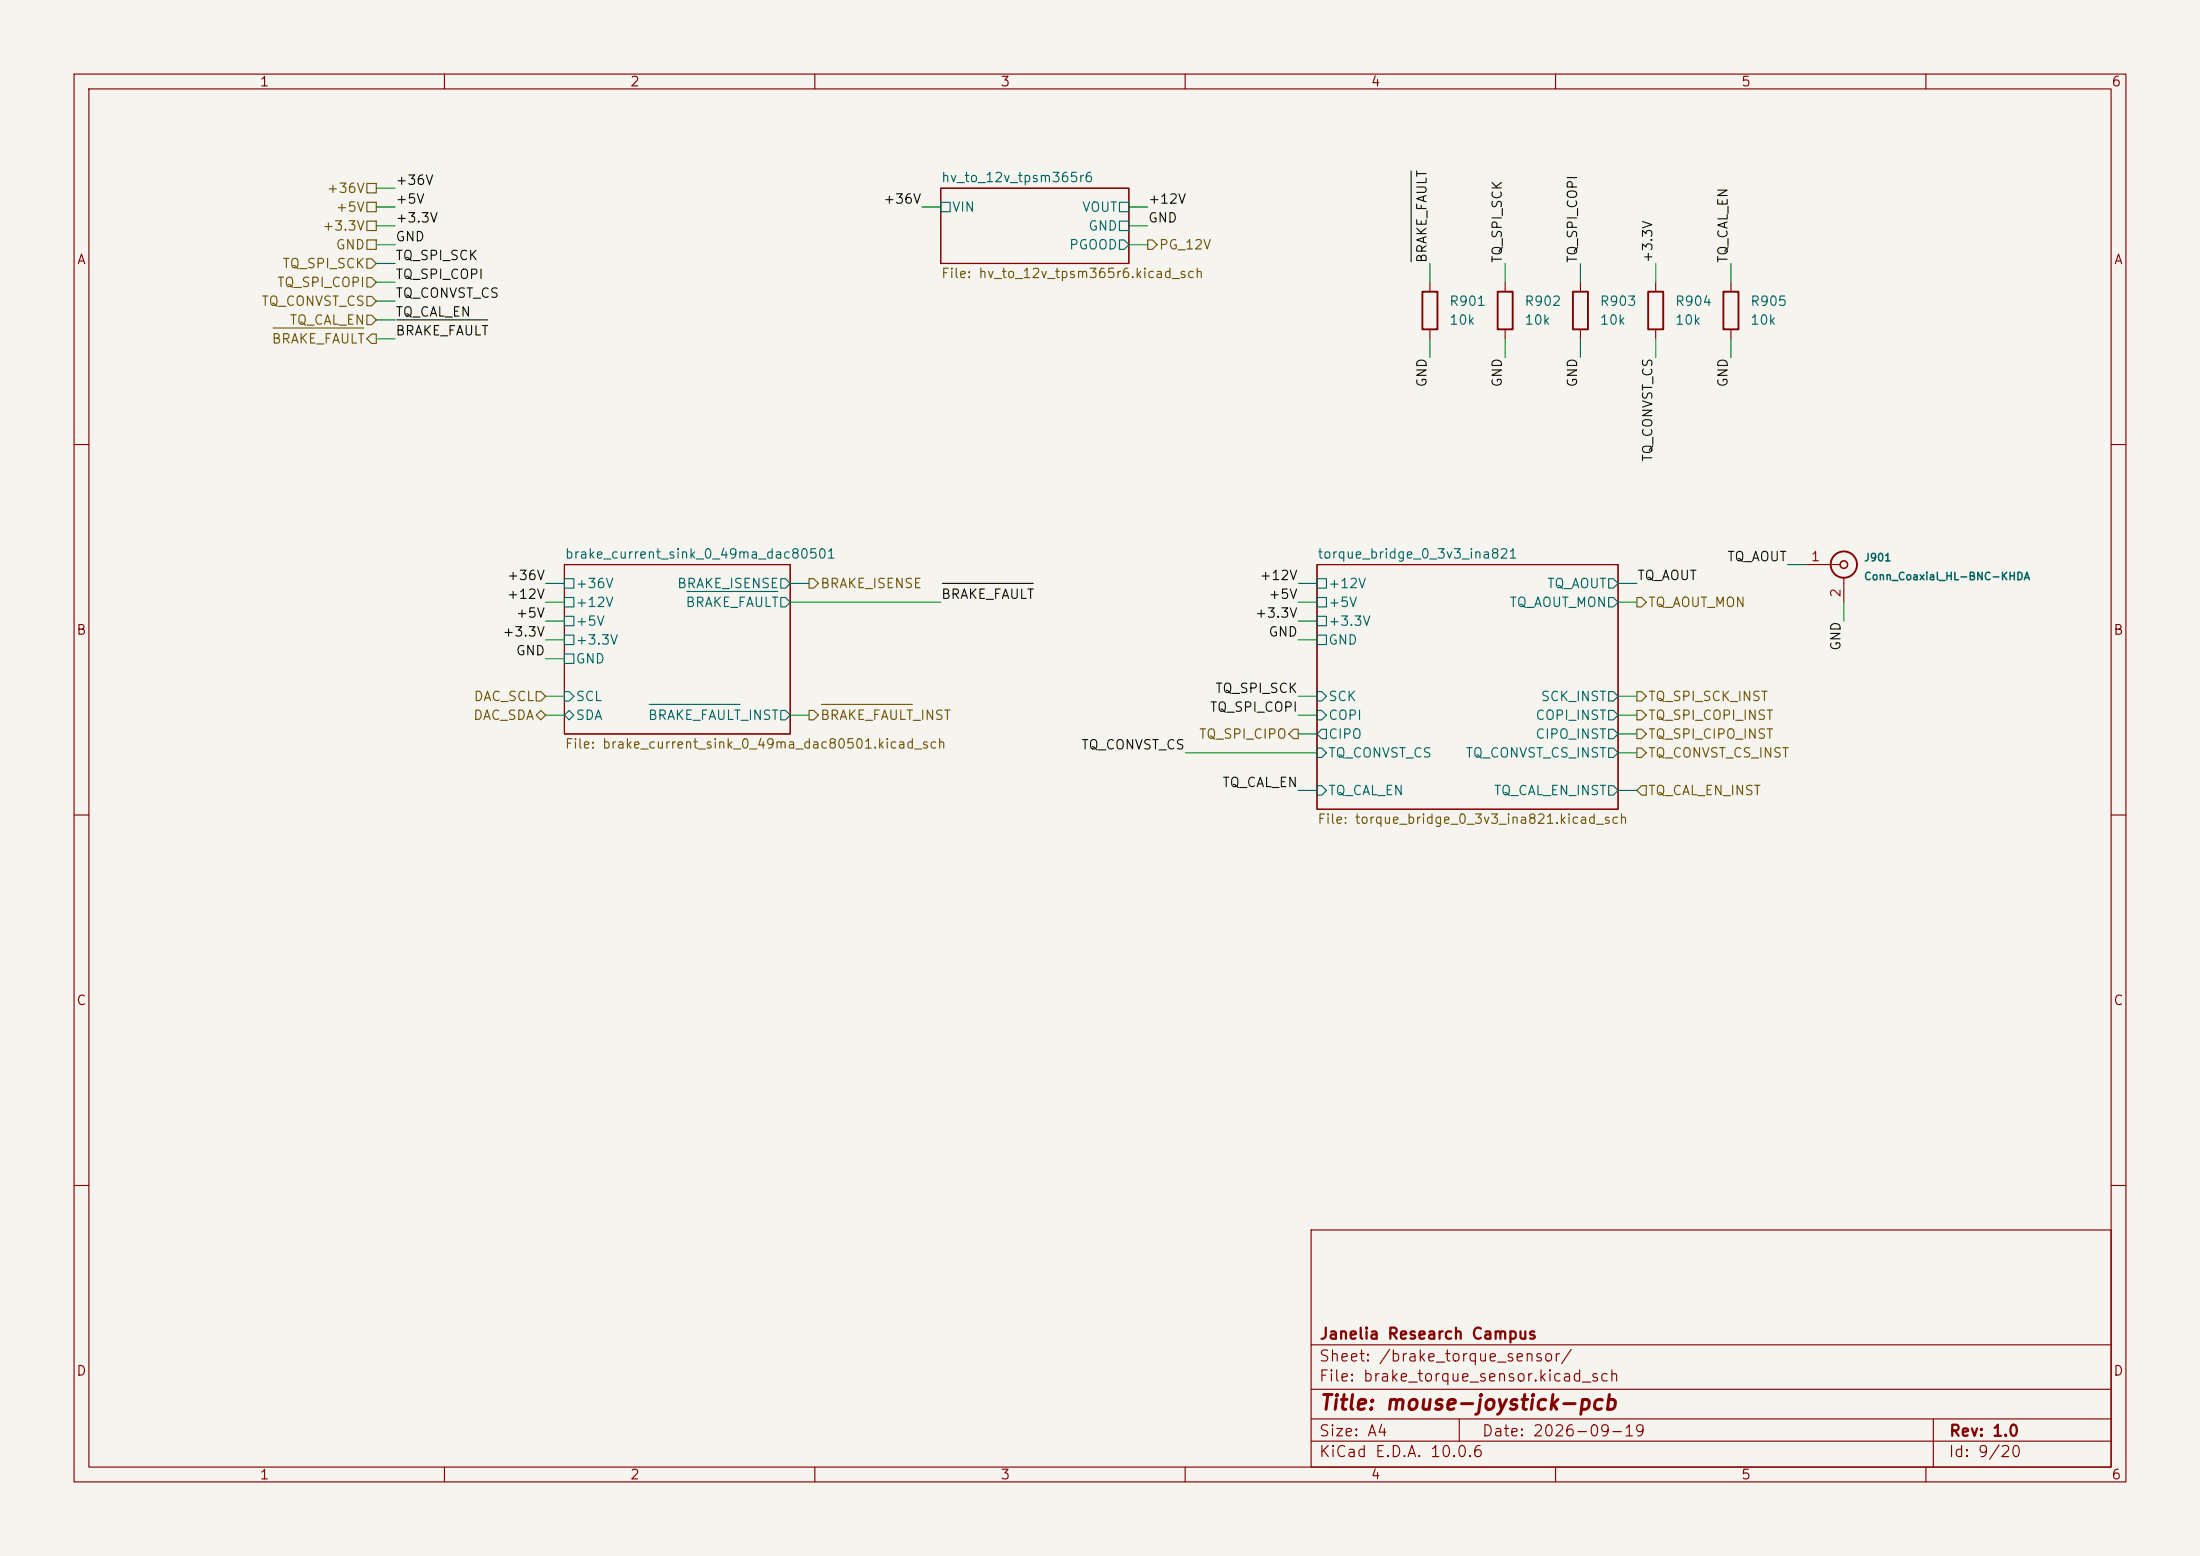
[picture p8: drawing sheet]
<svg xmlns="http://www.w3.org/2000/svg" width="297mm" height="210mm" viewBox="0 0 297 210" stroke-linecap="round" stroke-linejoin="round" font-family="sans-serif">
<path d="M0 0h297v210h-297z" fill="#f5f4ef" stroke="#f5f4ef" stroke-width=".14"/>
<g fill="none" stroke="#840000" stroke-width=".15">
<path d="M10 10h277v190h-277zM12 12h273v186h-273zM60 10v2M110 10v2M160 10v2M210 10v2M260 10v2M127 25.4h25.4v10.2h-25.4zM193 38.1v1.3M203.2 38.1v1.3M213.4 38.1v1.3M223.5 38.1v1.3"/>
<path d="M233.7 38.1v1.3M193 44.5v1.2M203.2 44.5v1.2M213.4 44.5v1.2M223.5 44.5v1.2M233.7 44.5v1.2M10 60h2M76.2 76.2h30.5v22.9h-30.5zM177.8 76.2h40.6v33h-40.6zM243.8 76.2h4.6M248.9 78v3.3M285 60h2"/>
<path d="M10 110h2M285 110h2M10 160h2M177 166h108v32h-108zM285 160h2M60 198v2M110 198v2M160 198v2M177 194.5h108M177 191.5h108M177 187.5h108M177 181.5h108"/>
<path d="M197 191.5v3M210 198v2M260 198v2M261 191.5v6.5"/>
</g>
<g fill="none" stroke="#006464" stroke-width=".15">
<path d="M127 27.3h1.3v1.3h-1.3zM151.1 27.3h1.3v1.3h-1.3zM151.1 29.8h1.3v1.3h-1.3zM151.1 32.4h.7l.6 .6-.6 .7h-.7zM76.2 78.1h1.3v1.3h-1.3zM92.7 79.8h12.3M105.4 78.1h.6l.7 .6-.7 .7h-.6zM177.8 78.1h1.3v1.3h-1.3zM217.2 78.1h.6l.6 .6-.6 .7h-.6zM76.2 85.7h1.3v1.3h-1.3zM76.2 83.2h1.3v1.3h-1.3zM76.2 80.6h1.3v1.3h-1.3z"/>
<path d="M76.2 88.3h1.3v1.2h-1.3zM76.2 93.3h.6l.7 .7-.7 .6h-.6zM76.2 96.5l.6-.6 .7 .6-.7 .7zM87.6 95.1h12.3M105.4 80.6h.6l.7 .7-.7 .6h-.6zM105.4 95.9h.6l.7 .6-.7 .7h-.6zM177.8 83.2h1.3v1.3h-1.3zM177.8 80.6h1.3v1.3h-1.3zM177.8 99.1l.6-.7h.7v1.3h-.7zM177.8 95.9h.6l.7 .6-.7 .7h-.6zM177.8 85.7h1.3v1.3h-1.3zM177.8 93.3h.6l.7 .7-.7 .6h-.6z"/>
<path d="M217.2 98.4h.6l.6 .7-.6 .6h-.6zM217.2 95.9h.6l.6 .6-.6 .7h-.6zM217.2 93.3h.6l.6 .7-.6 .6h-.6zM217.2 80.6h.6l.6 .7-.6 .6h-.6zM177.8 106h.6l.7 .7-.7 .6h-.6zM177.8 101h.6l.7 .6-.7 .6h-.6zM217.2 106h.6l.6 .7-.6 .6h-.6zM217.2 101h.6l.6 .6-.6 .6h-.6z"/>
</g>
<circle cx="248.9" cy="76.2" r=".51" fill="none" stroke="#840000" stroke-width=".2"/>
<g fill="none" stroke="#840000" stroke-width=".25">
<path d="M192 39.4h2.1v5.1h-2.1zM202.2 39.4h2v5.1h-2zM212.3 39.4h2.1v5.1h-2.1zM222.5 39.4h2v5.1h-2zM232.7 39.4h2v5.1h-2z"/>
<circle cx="248.9" cy="76.2" r="1.78"/>
</g>
<g fill="none" stroke="#725600" stroke-width=".15">
<path d="M49.5 34.9h.7l.6 .7-.6 .6h-.7zM49.5 29.8h1.3v1.3h-1.3zM49.5 24.8h1.3v1.2h-1.3zM49.5 32.4h1.3v1.3h-1.3zM49.5 27.3h1.3v1.3h-1.3zM49.5 37.5h.7l.6 .6-.6 .6h-.7zM154.9 32.4h.7l.6 .6-.6 .7h-.7zM36.8 44.3h12.3M49.5 40h.7l.6 .6-.6 .7h-.7zM49.5 42.5h.7l.6 .7-.6 .6h-.7zM50.2 45.1h.6v1.3h-.6l-.7-.7zM109.2 78.1h.7l.6 .6-.6 .7h-.7z"/>
<path d="M72.4 96.5l.6-.6 .7 .6-.7 .7zM72.4 93.3h.6l.7 .7-.7 .6h-.6zM109.2 95.9h.7l.6 .6-.6 .7h-.7zM110.9 95.1h12.3M174.6 98.4h.7v1.3h-.7l-.6-.6zM221 98.4h.6l.6 .7-.6 .6h-.6zM221 93.3h.6l.6 .7-.6 .6h-.6zM221 95.9h.6l.6 .6-.6 .7h-.6zM221 80.6h.6l.6 .7-.6 .6h-.6zM221 101h.6l.6 .6-.6 .6h-.6zM221.6 106h.6v1.3h-.6l-.6-.6z"/>
</g>
<path d="M190.5 23.1v12.2M53.6 43.2h12.2M127.2 78.7h12.3" fill="none" stroke="#0f0f0f" stroke-width=".15"/>
<g fill="none" stroke="#009600" stroke-width=".15">
<path d="M50.8 38.1h2.5M50.8 27.9h2.5M50.8 33h2.5M50.8 30.5h2.5M50.8 25.4h2.5M50.8 35.6h2.5M124.5 27.9h2.5M152.4 27.9h2.5M152.4 33h2.5M152.4 30.5h2.5M193 35.6v2.5M203.2 35.6v2.5"/>
<path d="M213.4 35.6v2.5M223.5 35.6v2.5M233.7 35.6v2.5M50.8 43.2h2.5M50.8 45.7h2.5M50.8 40.6h2.5M193 45.7v2.6M203.2 45.7v2.6M213.4 45.7v2.6M223.5 45.7v2.6M233.7 45.7v2.6M73.7 78.7h2.5"/>
<path d="M106.7 78.7h2.5M175.3 78.7h2.5M218.4 78.7h2.6M241.3 76.2h2.5M73.7 81.3h2.5M73.7 96.5h2.5M73.7 83.8h2.5M73.7 86.4h2.5M73.7 94h2.5M73.7 88.9h2.5M106.7 81.3h20.3M106.7 96.5h2.5"/>
<path d="M175.3 81.3h2.5M175.3 96.5h2.5M175.3 99.1h2.5M175.3 83.8h2.5M175.3 86.4h2.5M175.3 94h2.5M218.4 81.3h2.6M218.4 96.5h2.6M218.4 99.1h2.6M218.4 94h2.6M248.9 81.3v2.5M160 101.6h17.8"/>
<path d="M175.3 106.7h2.5M218.4 101.6h2.6M218.4 106.7h2.6"/>
</g>
<text font-size="2" fill="#840000" x="178" y="190.8">Title: mouse-joystick-pcb</text>
<g font-size="1.5" fill="#840000">
<text x="178" y="184.1">Sheet: /brake_torque_sensor/</text>
<text x="178" y="181.1">Janelia Research Campus</text>
<text x="178" y="186.8">File: brake_torque_sensor.kicad_sch</text>
<text x="178" y="197">KiCad E.D.A. 10.0.6</text>
<text x="178" y="194.2">Size: A4</text>
<text x="200" y="194.2">Date: 2026-09-19</text>
<text x="263" y="197">Id: 9/20</text>
<text x="263" y="194.2">Rev: 1.0</text>
</g>
<g font-size="1.3" fill="#840000">
<text x="35" y="12">1</text>
<text x="85" y="12">2</text>
<text x="135" y="12">3</text>
<text x="185" y="12">4</text>
<text x="235" y="12">5</text>
<text x="285" y="12">6</text>
<text x="10.3" y="36">A</text>
<text x="285.3" y="36">A</text>
<text x="10.2" y="86">B</text>
<text x="285.2" y="86">B</text>
<text x="10.2" y="136">C</text>
<text x="285.2" y="136">C</text>
<text x="10.2" y="186">D</text>
<text x="285.2" y="186">D</text>
<text x="35" y="200">1</text>
<text x="85" y="200">2</text>
<text x="135" y="200">3</text>
<text x="185" y="200">4</text>
<text x="235" y="200">5</text>
<text x="285" y="200">6</text>
</g>
<g font-size="1.3" fill="#725600">
<text x="44" y="26.4">+36V</text>
<text x="45.2" y="28.9">+5V</text>
<text x="43.4" y="31.4">+3.3V</text>
<text x="45.2" y="34">GND</text>
<text x="156.4" y="34">PG_12V</text>
<text x="35.2" y="41.6">TQ_CONVST_CS</text>
<text x="37.3" y="39.1">TQ_SPI_COPI</text>
<text x="38" y="36.5">TQ_SPI_SCK</text>
<text x="127" y="37.9">File: hv_to_12v_tpsm365r6.kicad_sch</text>
<text x="36.6" y="46.7">BRAKE_FAULT</text>
<text x="39" y="44.1">TQ_CAL_EN</text>
<text x="110.7" y="79.7">BRAKE_ISENSE</text>
<text x="222.4" y="82.2">TQ_AOUT_MON</text>
<text x="63.9" y="94.9">DAC_SCL</text>
<text x="222.4" y="94.9">TQ_SPI_SCK_INST</text>
<text x="63.8" y="97.5">DAC_SDA</text>
<text x="76.2" y="101.4">File: brake_current_sink_0_49ma_dac80501.kicad_sch</text>
<text x="110.7" y="97.5">BRAKE_FAULT_INST</text>
<text x="161.8" y="100">TQ_SPI_CIPO</text>
<text x="222.4" y="100">TQ_SPI_CIPO_INST</text>
<text x="222.4" y="97.5">TQ_SPI_COPI_INST</text>
<text x="222.4" y="107.6">TQ_CAL_EN_INST</text>
<text x="222.4" y="102.6">TQ_CONVST_CS_INST</text>
<text x="177.8" y="111.5">File: torque_bridge_0_3v3_ina821.kicad_sch</text>
</g>
<g font-size="1.3" fill="#0f0f0f">
<text x="53.3" y="27.8">+5V</text>
<text x="53.3" y="25.3">+36V</text>
<text x="119.2" y="27.8">+36V</text>
<text x="154.9" y="27.8">+12V</text>
<text x="53.3" y="32.9">GND</text>
<text x="53.3" y="35.4">TQ_SPI_SCK</text>
<text x="53.3" y="30.4">+3.3V</text>
<text x="154.9" y="30.4">GND</text>
<text x="192.9" y="35.6" transform="rotate(-90 192.9 35.6)">BRAKE_FAULT</text>
<text x="203.1" y="35.6" transform="rotate(-90 203.1 35.6)">TQ_SPI_SCK</text>
<text x="213.2" y="35.6" transform="rotate(-90 213.2 35.6)">TQ_SPI_COPI</text>
<text x="223.4" y="35.6" transform="rotate(-90 223.4 35.6)">+3.3V</text>
<text x="233.6" y="35.6" transform="rotate(-90 233.6 35.6)">TQ_CAL_EN</text>
<text x="53.3" y="40.5">TQ_CONVST_CS</text>
<text x="53.3" y="38">TQ_SPI_COPI</text>
<text x="53.3" y="43.1">TQ_CAL_EN</text>
<text x="53.3" y="45.6">BRAKE_FAULT</text>
<text x="192.9" y="52.4" transform="rotate(-90 192.9 52.4)">GND</text>
<text x="203.1" y="52.4" transform="rotate(-90 203.1 52.4)">GND</text>
<text x="213.2" y="52.4" transform="rotate(-90 213.2 52.4)">GND</text>
<text x="233.6" y="52.4" transform="rotate(-90 233.6 52.4)">GND</text>
<text x="223.4" y="62.4" transform="rotate(-90 223.4 62.4)">TQ_CONVST_CS</text>
<text x="233.1" y="76.1">TQ_AOUT</text>
<text x="68.4" y="78.6">+36V</text>
<text x="68.4" y="81.2">+12V</text>
<text x="69.6" y="83.7">+5V</text>
<text x="127" y="81.2">BRAKE_FAULT</text>
<text x="169.3" y="83.7">+3.3V</text>
<text x="170" y="78.6">+12V</text>
<text x="171.2" y="81.2">+5V</text>
<text x="221" y="78.6">TQ_AOUT</text>
<text x="67.7" y="86.2">+3.3V</text>
<text x="69.6" y="88.8">GND</text>
<text x="171.2" y="86.2">GND</text>
<text x="248.8" y="87.9" transform="rotate(-90 248.8 87.9)">GND</text>
<text x="164" y="93.9">TQ_SPI_SCK</text>
<text x="145.9" y="101.5">TQ_CONVST_CS</text>
<text x="163.2" y="96.4">TQ_SPI_COPI</text>
<text x="164.9" y="106.6">TQ_CAL_EN</text>
</g>
<g font-size="1.3" fill="#006464">
<text x="127" y="24.9">hv_to_12v_tpsm365r6</text>
<text x="128.4" y="28.9">VIN</text>
<text x="146" y="28.9">VOUT</text>
<text x="144.2" y="34">PGOOD</text>
<text x="146.8" y="31.4">GND</text>
<text x="195.6" y="41.6">R901</text>
<text x="205.7" y="41.6">R902</text>
<text x="215.9" y="41.6">R903</text>
<text x="226" y="41.6">R904</text>
<text x="236.2" y="41.6">R905</text>
<text x="195.6" y="44.1">10k</text>
<text x="205.7" y="44.1">10k</text>
<text x="215.9" y="44.1">10k</text>
<text x="226" y="44.1">10k</text>
<text x="236.2" y="44.1">10k</text>
<text x="76.2" y="75.7">brake_current_sink_0_49ma_dac80501</text>
<text x="177.8" y="75.7">torque_bridge_0_3v3_ina821</text>
<text x="77.6" y="82.2">+12V</text>
<text x="77.6" y="79.7">+36V</text>
<text x="91.3" y="79.7">BRAKE_ISENSE</text>
<text x="92.5" y="82.2">BRAKE_FAULT</text>
<text x="179.2" y="82.2">+5V</text>
<text x="179.2" y="79.7">+12V</text>
<text x="203.7" y="82.2">TQ_AOUT_MON</text>
<text x="208.8" y="79.7">TQ_AOUT</text>
<text x="77.6" y="87.3">+3.3V</text>
<text x="77.6" y="84.8">+5V</text>
<text x="77.6" y="89.9">GND</text>
<text x="179.2" y="84.8">+3.3V</text>
<text x="179.2" y="87.3">GND</text>
<text x="77.6" y="94.9">SCL</text>
<text x="179.2" y="94.9">SCK</text>
<text x="207.9" y="94.9">SCK_INST</text>
<text x="77.6" y="97.5">SDA</text>
<text x="87.4" y="97.5">BRAKE_FAULT_INST</text>
<text x="179.2" y="100">CIPO</text>
<text x="179.2" y="97.5">COPI</text>
<text x="207.2" y="100">CIPO_INST</text>
<text x="207.2" y="97.5">COPI_INST</text>
<text x="179.2" y="107.6">TQ_CAL_EN</text>
<text x="179.2" y="102.6">TQ_CONVST_CS</text>
<text x="197.8" y="102.6">TQ_CONVST_CS_INST</text>
<text x="201.6" y="107.6">TQ_CAL_EN_INST</text>
</g>
<g font-size="1.3" fill="#a90000">
<text x="244.4" y="76.1">1</text>
<text x="248.8" y="80.7" transform="rotate(-90 248.8 80.7)">2</text>
</g>
<g font-size="1" fill="#006464">
<text x="251.6" y="76">J901</text>
<text x="251.6" y="78.6">Conn_Coaxial_HL-BNC-KHDA</text>
</g>
</svg>
